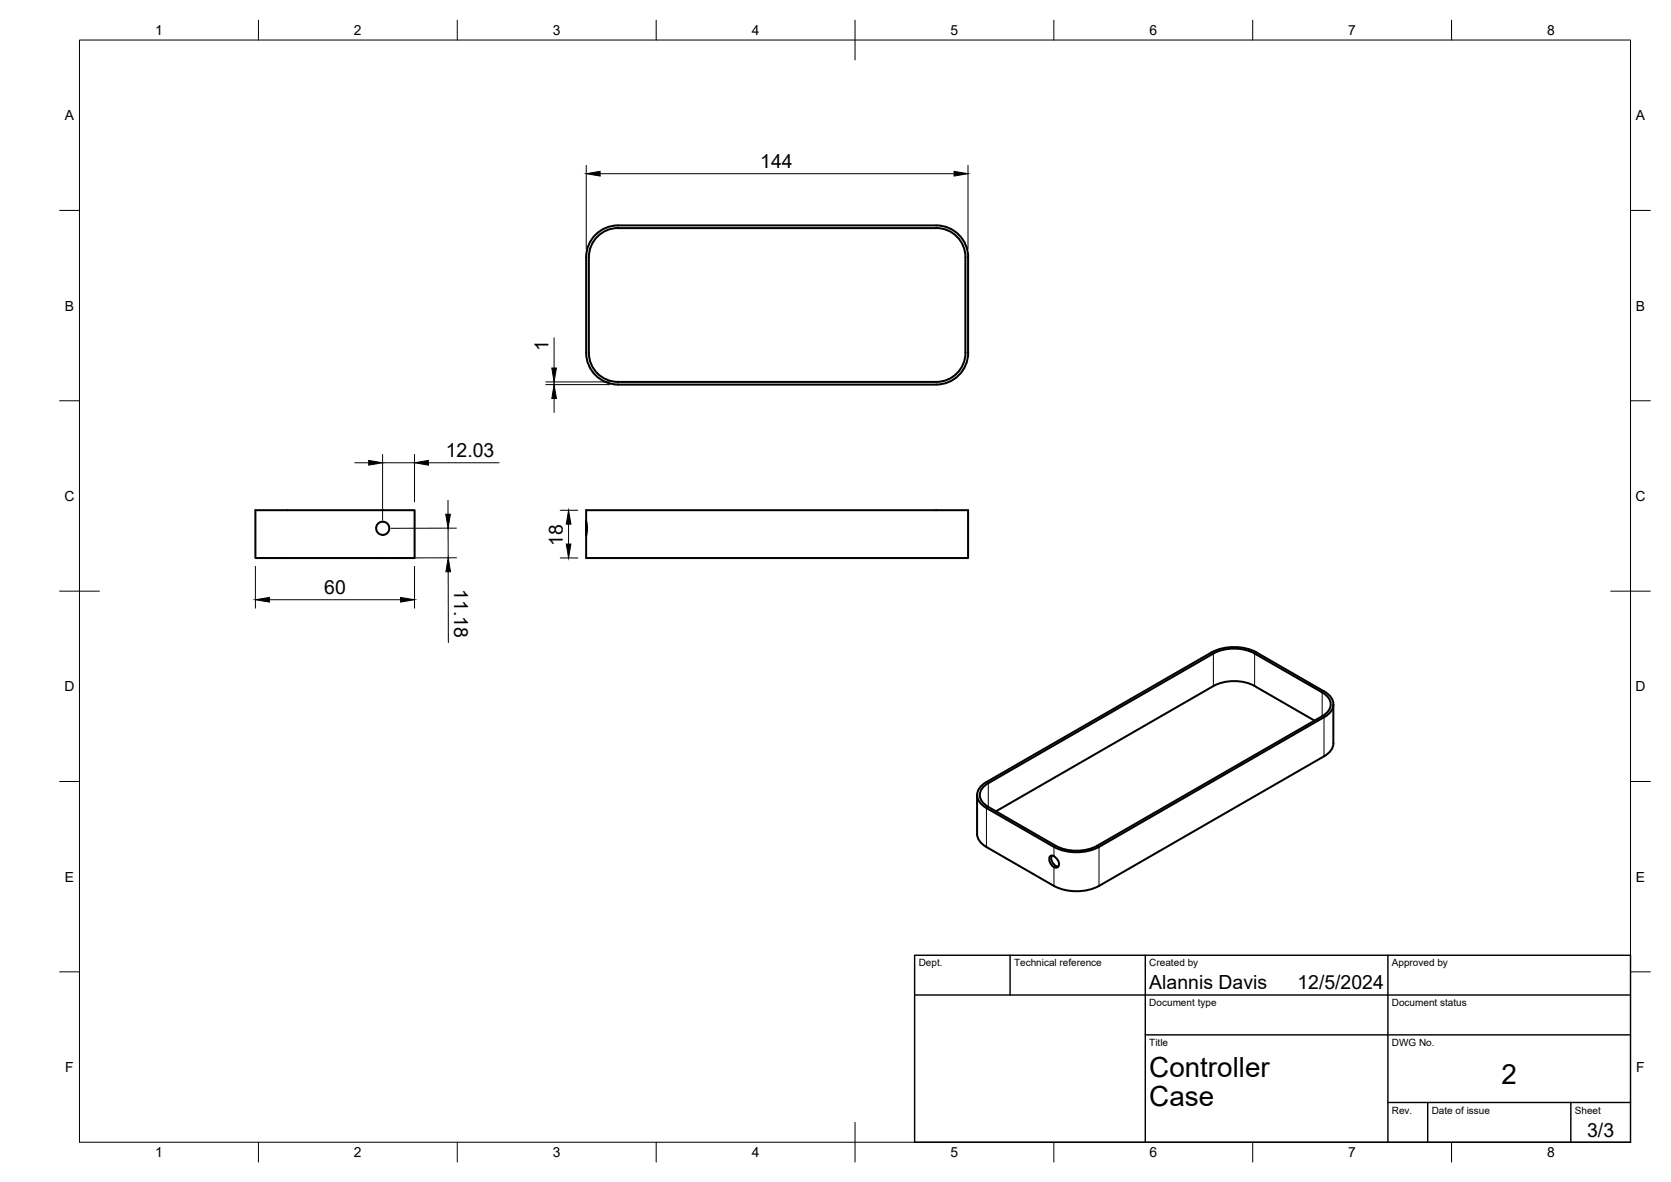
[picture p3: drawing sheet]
<svg xmlns="http://www.w3.org/2000/svg" width="420mm" height="297mm" viewBox="0 0 420 297" stroke-linecap="round" stroke-linejoin="round" font-family="sans-serif">
<!-- layer: Visible -->
<g fill="none" stroke="#000" stroke-width=".51">
<path d="M150.6 59.1a7.2 7.2 0 0 1 4.8-1.8h80a7.3 7.3 0 0 1 7.3 7.4l.1 23.9a7.3 7.3 0 0 1-7.4 7.4h-80a7.3 7.3 0 0 1-7.3-7.4v-24a7.3 7.3 0 0 1 2.5-5.5zM243.4 64.7v24M243.4 64.6a8 8 0 0 0-8-8h-80a8 8 0 0 0-8 8v24.1a8 8 0 0 0 8 7.9M155.4 96.7h80M243.4 88.6a8 8 0 0 1-8 8M64.2 128.2h40v12h-40zM96.3 134.4a1.64 1.64 0 0 1-1.6-2.1 1.64 1.64 0 0 1 2.4-.9 1.64 1.64 0 0 1 .2 2.6l-1.1 .4M147.4 131.1v3.3l.2-1.1-.2-5.1h96v12h-96v-5.8M335.3 177v9.8M246.5 197.7l1.5-1.2 56.6-32.5a12.5 12.5 0 0 1 11.3 0l17 9.7a3.5 3.5 0 0 1 2 4.7l-1.1 1.3-.9 .5-56.6 32.6a12.6 12.6 0 0 1-11.3 0l-17-9.8a3.5 3.5 0 0 1-1.9-4.6zM330.5 181.1l-15-8.7a11.5 11.5 0 0 0-10.4 0l-54.7 31.5M332.9 190.1l-56.6 32.5a12.6 12.6 0 0 1-11.3 0l-17-9.7-1.5-1.3a3.1 3.1 0 0 1-.8-2v-9.8"/>
<path d="M335.3 186.8a3.9 3.9 0 0 1-2.4 3.2M264.5 215a2.26 2.26 0 0 0 1 2.6M265 217.9a2.03 2.03 0 0 1-.8-2.8 2 2 0 0 1 1.9 2.7l-.4 .2-.7-.1M265.5 217.6l.6 .2M265.5 212.6l-17-9.8a3.1 3.1 0 0 1-2.1-3 3.1 3.1 0 0 1 2.1-3l56.6-32.6a11.5 11.5 0 0 1 10.4 0l16.9 9.8a3.2 3.2 0 0 1 1.9 4.3l-1.1 1.2-.7 .5-56.7 32.6M265.5 212.6a11.5 11.5 0 0 0 10.4 0"/>
</g>
<!-- layer: Visible Narrow -->
<path d="M305.1 164.2v8.2M315.5 164.2v8.2M332.4 174v6M248.5 196.8v6M332.9 180.2v9.9M248 203.1v9.8M265 212.8v2.4M265 217.9v4.7M276.3 212.8v9.8" fill="none" stroke="#000" stroke-width=".25"/>
<!-- layer: BORDER -->
<g fill="none" stroke="#000" stroke-width=".25">
<path d="M20 10.1h390v276.9h-390zM65 5.1v5M115 5.1v5M165 5.1v5M215 5.1v10M265 5.1v5M315 5.1v5M365 5.1v5M15 52.9h5M410 52.9h5M15 100.7h5M410 100.7h5"/>
<path d="M15 148.6h10M405 148.6h10M15 196.4h5M410 196.4h5M15 244.2h5M410 244.2h5M65 287v5M115 287v5M165 287v5M215 282.1v9.9M265 287v5M315 287v5"/>
<path d="M365 287v5"/>
</g>
<!-- layer: TITLEBLOCK -->
<path d="M230 240.1h180v46.9h-180zM230 250h180M254 240.1v9.9M288 240.1v46.9M349 240.1v46.9M288 260.1h122M349 277.1h61M359 277.1v9.9M395 277.1v9.9" fill="none" stroke="#000" stroke-width=".36"/>
<!-- layer: FD_Dimensions -->
<g fill="none" stroke="#000" stroke-width=".25">
<path d="M147.4 41.6v21M150.9 43.7h89M243.4 41.6v21M137.2 96.7h16.1M137.2 96h16.1M139.3 84.9v7.6M139.3 96v.7M89.2 116.3h3.5M96.2 114.2v16.5M96.2 116.3h8M104.2 114.2v11.9M107.7 116.3h17.8"/>
<path d="M139.3 100.1v3.6M112.6 125.7v3.5M112.7 132.7v7.5M114.8 132.7l-16.5 .1M140.9 128.2h4.4M143 131.7v5M64.2 142.3v10.5M67.7 150.7h33M104.2 142.3v10.5M112.7 143.7v17.8M114.8 140.2h-16.5M140.9 140.2h4.4"/>
</g>
<path d="M147.4 43.7l3.5-.6v1.1zM239.9 43.1l3.5 .6-3.5 .5zM138.7 92.5h1.2l-.6 3.5zM92.7 115.7l3.5 .6-3.5 .6zM104.2 116.3l3.5-.6v1.2zM139.3 96.7l.6 3.4h-1.2zM112.1 129.2h1.1l-.5 3.5zM143 128.2l.6 3.5h-1.2zM142.4 136.7h1.2l-.6 3.5zM64.2 150.7l3.5-.6v1.2zM100.7 150.1l3.5 .6-3.5 .6zM112.7 140.2l.6 3.5h-1.2z" fill="#000" stroke="#000" stroke-width=".25"/>
<g font-size="7">
<text x="289" y="270.6">Controller</text>
<text x="377.5" y="272.3">2</text>
<text x="289" y="278.1">Case</text>
</g>
<g font-size="4.9">
<text x="191.2" y="42.3">144</text>
<text x="137.9" y="88.1" transform="rotate(-90 137.9 88.1)">1</text>
<text x="112.1" y="114.8">12.03</text>
<text x="141.5" y="137.1" transform="rotate(-90 141.5 137.1)">18</text>
<text x="81.5" y="149.3">60</text>
<text x="114.2" y="148" transform="rotate(90 114.2 148)">11.18</text>
<text x="289" y="248.5">Alannis Davis</text>
<text x="326.2" y="248.5">12/5/2024</text>
<text x="399.1" y="285.7">3/3</text>
</g>
<g font-size="3.5">
<text x="39" y="8.8">1</text>
<text x="89" y="8.8">2</text>
<text x="139" y="8.8">3</text>
<text x="189" y="8.8">4</text>
<text x="239" y="8.8">5</text>
<text x="289" y="8.8">6</text>
<text x="339" y="8.8">7</text>
<text x="389" y="8.8">8</text>
<text x="16.3" y="30.2">A</text>
<text x="411.3" y="30.2">A</text>
<text x="16.3" y="78">B</text>
<text x="411.3" y="78">B</text>
<text x="16.2" y="125.9">C</text>
<text x="411.2" y="125.9">C</text>
<text x="16.2" y="173.7">D</text>
<text x="411.2" y="173.7">D</text>
<text x="16.3" y="221.6">E</text>
<text x="411.3" y="221.6">E</text>
<text x="16.4" y="269.4">F</text>
<text x="411.4" y="269.4">F</text>
<text x="39" y="290.8">1</text>
<text x="89" y="290.8">2</text>
<text x="139" y="290.8">3</text>
<text x="189" y="290.8">4</text>
<text x="239" y="290.8">5</text>
<text x="289" y="290.8">6</text>
<text x="339" y="290.8">7</text>
<text x="389" y="290.8">8</text>
</g>
<g font-size="2.5">
<text x="231" y="242.9">Dept.</text>
<text x="255" y="242.9">Technical reference</text>
<text x="289" y="242.9">Created by</text>
<text x="350" y="242.9">Approved by</text>
<text x="289" y="252.8">Document type</text>
<text x="350" y="252.8">Document status</text>
<text x="289" y="262.9">Title</text>
<text x="350" y="262.9">DWG No.</text>
<text x="350" y="279.9">Rev.</text>
<text x="360" y="279.9">Date of issue</text>
<text x="396" y="279.9">Sheet</text>
</g>
</svg>
